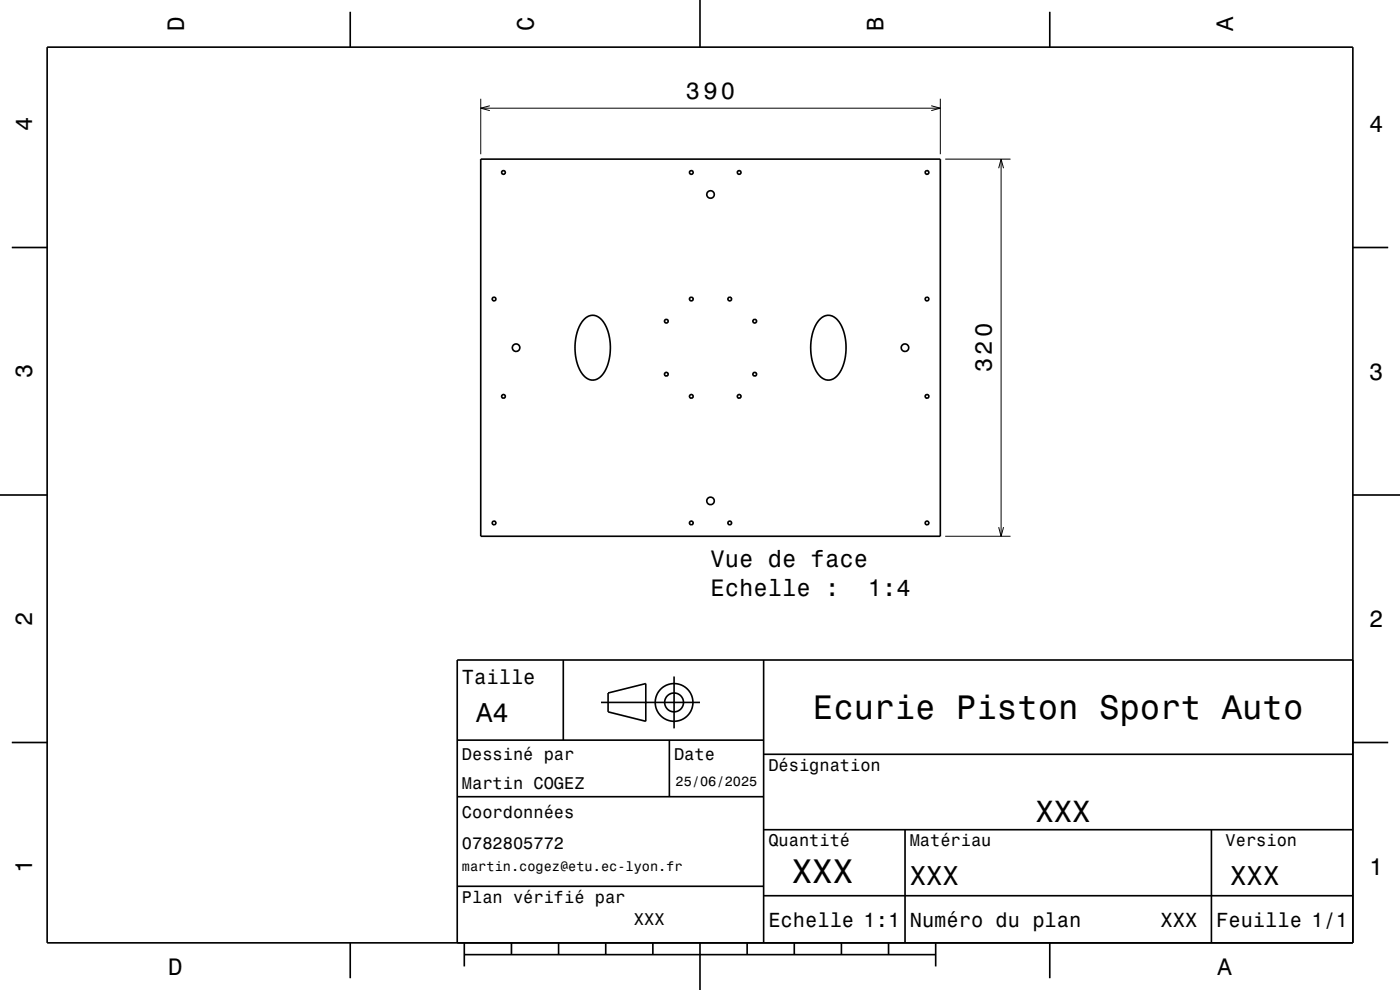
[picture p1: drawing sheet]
<svg xmlns="http://www.w3.org/2000/svg" width="297mm" height="210mm" viewBox="0 0 297 210" stroke-linecap="round" stroke-linejoin="round" font-family="sans-serif">
<path d="M102 20.9v11.8M102 22.9h97.5M103.9 22.4l-1.9 .5 1.9 .6M197.6 22.4l1.9 .5-1.9 .6M199.5 20.9v11.8M200.5 33.8h13.9M211.9 35.7l.5-1.9 .5 1.9M212.4 33.8v80M200.5 113.8h13.9M211.9 111.8l.5 2 .5-2" fill="none" stroke="#000" stroke-width=".21"/>
<g fill="none" stroke="#000" stroke-width=".35">
<path d="M10 10h277v190h-277zM74.3 2.5v7.5M148.5 0v10M222.7 2.5v7.5M102 33.8h97.5v80h-97.5zM2.5 52.5h7.5M287 52.5h7.5M124 67.7a2.52 2.52 0 0 1 4.2 .8 10.7 10.7 0 0 1-.5 11.1 2.51 2.51 0 0 1-4.3-.5 10.6 10.6 0 0 1 .4-11.3zM173.9 67.8a2.5 2.5 0 0 1 4.2 .6 10.7 10.7 0 0 1-.5 11.3 2.53 2.53 0 0 1-4.3-.7 10.7 10.7 0 0 1 .5-11.1zM0 105h10M287 105h10M119.5 140v17"/>
<path d="M162 140v60M287 140h-190v60M2.5 157.5h7.5M97 157h65M127.5 149h21M129 147l8-2v8l-8-2zM142 157v12M143 143.5v11M287 157.5h7.5M97 169h65M162 176h125M162 160h125"/>
<path d="M192 176v24M257 176v24M97 188h65M162 190h125M74.3 200v7.5M98.5 202.5h100M98.5 200v5M108.5 200v2.5M118.5 200v2.5M128.5 200v2.5M138.5 200v2.5M148.5 200v10"/>
<path d="M158.5 200v2.5M168.5 200v2.5M178.5 200v2.5M188.5 200v2.5M198.5 200v5M222.7 200v7.5"/>
<circle cx="106.8" cy="36.6" r=".4"/>
<circle cx="146.7" cy="36.6" r=".4"/>
<circle cx="156.8" cy="36.6" r=".4"/>
<circle cx="196.7" cy="36.6" r=".4"/>
<circle cx="150.7" cy="41.3" r=".8"/>
<circle cx="104.8" cy="63.4" r=".4"/>
<circle cx="109.5" cy="73.8" r=".8"/>
<circle cx="141.4" cy="79.4" r=".4"/>
<circle cx="141.4" cy="68.1" r=".4"/>
<circle cx="146.7" cy="63.4" r=".4"/>
<circle cx="154.8" cy="63.4" r=".4"/>
<circle cx="160.1" cy="79.4" r=".4"/>
<circle cx="160.1" cy="68.1" r=".4"/>
<circle cx="192" cy="73.8" r=".8"/>
<circle cx="196.7" cy="63.4" r=".4"/>
<circle cx="106.8" cy="84.1" r=".4"/>
<circle cx="146.7" cy="84.1" r=".4"/>
<circle cx="156.8" cy="84.1" r=".4"/>
<circle cx="196.7" cy="84.1" r=".4"/>
<circle cx="104.8" cy="110.9" r=".4"/>
<circle cx="146.7" cy="110.9" r=".4"/>
<circle cx="150.7" cy="106.3" r=".8"/>
<circle cx="154.8" cy="110.9" r=".4"/>
<circle cx="196.7" cy="110.9" r=".4"/>
<circle cx="143" cy="149" r="2"/>
<circle cx="143" cy="149" r="4"/>
</g>
<g font-size="7.2">
<text x="172.5" y="152.6">Ecurie Piston Sport Auto</text>
<text x="168" y="187.3">XXX</text>
</g>
<text font-size="6.5" x="219.6" y="174.5">XXX</text>
<g font-size="5.8">
<text x="101" y="153.1">A4</text>
<text x="193" y="187.6">XXX</text>
<text x="261" y="187.6">XXX</text>
</g>
<g font-size="5">
<text x="39" y="6.5" transform="rotate(-90 39 6.5)">D</text>
<text x="113.2" y="6.5" transform="rotate(-90 113.2 6.5)">C</text>
<text x="187.4" y="6.5" transform="rotate(-90 187.4 6.5)">B</text>
<text x="261.6" y="6.5" transform="rotate(-90 261.6 6.5)">A</text>
<text x="145.5" y="20.9">390</text>
<text x="6.8" y="27.8" transform="rotate(-90 6.8 27.8)">4</text>
<text x="290.5" y="28.1">4</text>
<text x="6.8" y="80.3" transform="rotate(-90 6.8 80.3)">3</text>
<text x="210.4" y="79" transform="rotate(-90 210.4 79)">320</text>
<text x="290.5" y="80.6">3</text>
<text x="150.7" y="120.4">Vue de face</text>
<text x="150.7" y="126.4">Echelle :</text>
<text x="184.1" y="126.4">1:4</text>
<text x="6.8" y="132.8" transform="rotate(-90 6.8 132.8)">2</text>
<text x="290.5" y="133.1">2</text>
<text x="6.8" y="185.3" transform="rotate(-90 6.8 185.3)">1</text>
<text x="290.5" y="185.6">1</text>
<text x="35.7" y="206.8">D</text>
<text x="258.3" y="206.8">A</text>
</g>
<g font-size="4.3">
<text x="98" y="145.2">Taille</text>
<text x="163" y="196.6">Echelle 1:1</text>
<text x="193" y="196.6">Numéro du plan</text>
<text x="246.2" y="196.6">XXX</text>
<text x="258" y="196.6">Feuille 1/1</text>
</g>
<g font-size="3.6">
<text x="98" y="161.3">Dessiné par</text>
<text x="143" y="161.3">Date</text>
<text x="98" y="167.5">Martin COGEZ</text>
<text x="163" y="163.5">Désignation</text>
<text x="98" y="173.5">Coordonnées</text>
<text x="163" y="179.5">Quantité</text>
<text x="193" y="179.5">Matériau</text>
<text x="260" y="179.5">Version</text>
<text x="98" y="180.2">0782805772</text>
<text x="98" y="191.5">Plan vérifié par</text>
<text x="134.5" y="196.3">XXX</text>
</g>
<g font-size="2.9">
<text x="143.3" y="166.8">25/06/2025</text>
<text x="98" y="184.8">martin.cogez@etu.ec-lyon.fr</text>
</g>
</svg>
